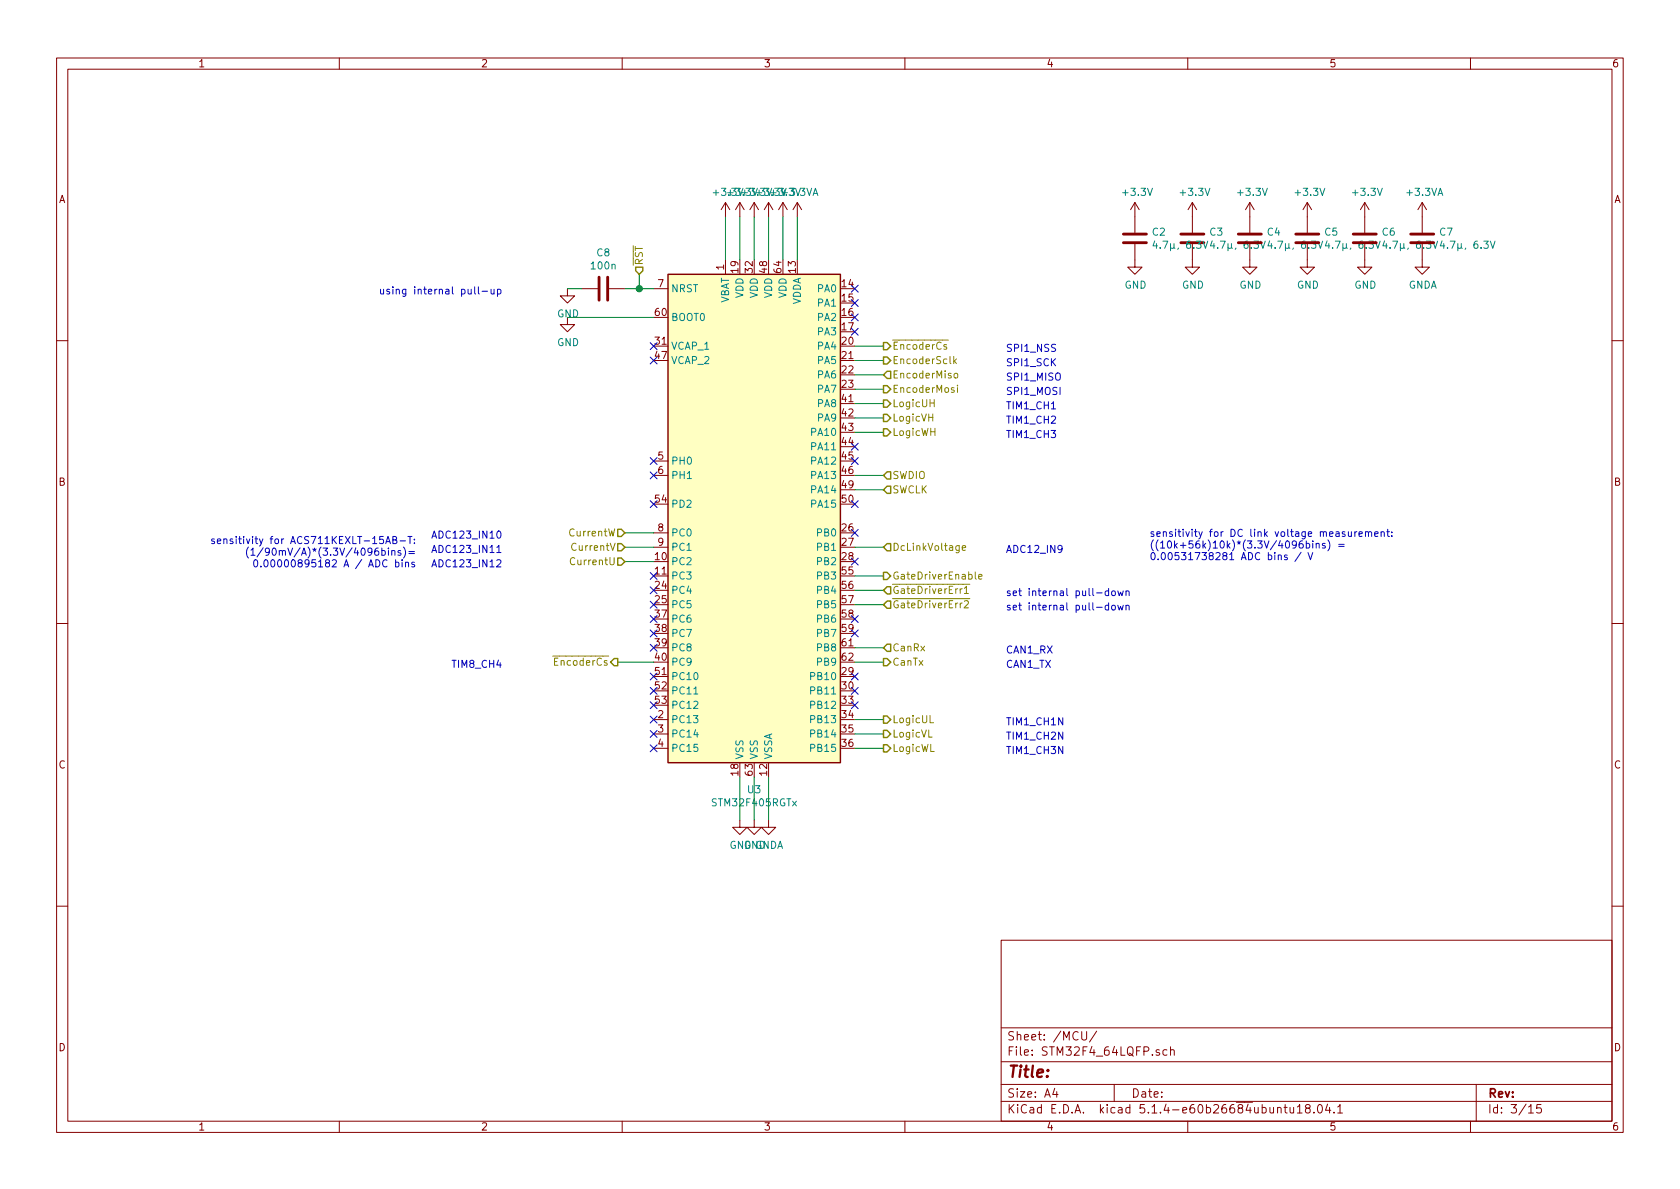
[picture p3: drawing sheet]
EESchema Schematic File Version 4
LIBS:CaroFocIw-cache
EELAYER 30 0
EELAYER END
$Descr A4 11693 8268
encoding utf-8
Sheet 3 15
Title ""
Date ""
Rev ""
Comp ""
Comment1 ""
Comment2 ""
Comment3 ""
Comment4 ""
$EndDescr
$Comp
L MCU_ST_STM32F4:STM32F405RGTx U3
U 1 1
P 5250 3600
F 0 "U3" H 5250 1714 50  0000 C CNN
F 1 "STM32F405RGTx" H 5250 1623 50  0000 C CNN
F 2 "Package_QFP:LQFP-64_10x10mm_P0.5mm" H 4650 1900 50  0001 R CNN
F 3 "http://www.st.com/st-web-ui/static/active/en/resource/technical/document/datasheet/DM00037051.pdf" H 5250 3600 50  0001 C CNN
	1    5250 3600
	1    0    0    -1  
$EndComp
Text HLabel 6150 4500 2    50   Input ~ 0
CanRx
Text HLabel 6150 4600 2    50   Output ~ 0
CanTx
Wire Wire Line
	5950 4600 6150 4600
Wire Wire Line
	5950 4500 6150 4500
Text HLabel 4350 3900 0    50   Input ~ 0
CurrentU
Text HLabel 4350 3800 0    50   Input ~ 0
CurrentV
Text HLabel 4350 3700 0    50   Input ~ 0
CurrentW
Wire Wire Line
	4350 3700 4550 3700
Wire Wire Line
	4350 3800 4550 3800
Wire Wire Line
	4350 3900 4550 3900
Text HLabel 6150 2800 2    50   Output ~ 0
LogicUH
Text HLabel 6150 2900 2    50   Output ~ 0
LogicVH
Text HLabel 6150 3000 2    50   Output ~ 0
LogicWH
Text HLabel 6150 5000 2    50   Output ~ 0
LogicUL
Text HLabel 6150 5100 2    50   Output ~ 0
LogicVL
Text HLabel 6150 5200 2    50   Output ~ 0
LogicWL
Wire Wire Line
	5950 2800 6150 2800
Wire Wire Line
	5950 2900 6150 2900
Wire Wire Line
	5950 3000 6150 3000
Wire Wire Line
	5950 5000 6150 5000
Wire Wire Line
	5950 5100 6150 5100
Wire Wire Line
	5950 5200 6150 5200
Text HLabel 6150 2500 2    50   Output ~ 0
EncoderSclk
Text HLabel 6150 2600 2    50   Input ~ 0
EncoderMiso
Text HLabel 6150 2700 2    50   Output ~ 0
EncoderMosi
Text HLabel 6150 2400 2    50   Output ~ 0
~EncoderCs
Wire Wire Line
	5950 2400 6150 2400
Wire Wire Line
	5950 2500 6150 2500
Wire Wire Line
	5950 2600 6150 2600
Wire Wire Line
	5950 2700 6150 2700
$Comp
L power:GND #PWR036
U 1 1
P 3950 2200
F 0 "#PWR036" H 3950 1950 50  0001 C CNN
F 1 "GND" H 3955 2027 50  0000 C CNN
F 2 "" H 3950 2200 50  0001 C CNN
F 3 "" H 3950 2200 50  0001 C CNN
	1    3950 2200
	1    0    0    -1  
$EndComp
$Comp
L Device:C C8
U 1 1
P 4200 2000
F 0 "C8" V 3948 2000 50  0000 C CNN
F 1 "100n" V 4039 2000 50  0000 C CNN
F 2 "Capacitor_SMD:C_0603_1608Metric" H 4238 1850 50  0001 C CNN
F 3 "~" H 4200 2000 50  0001 C CNN
	1    4200 2000
	0    1    1    0   
$EndComp
$Comp
L power:GND #PWR035
U 1 1
P 3950 2000
F 0 "#PWR035" H 3950 1750 50  0001 C CNN
F 1 "GND" H 3955 1827 50  0000 C CNN
F 2 "" H 3950 2000 50  0001 C CNN
F 3 "" H 3950 2000 50  0001 C CNN
	1    3950 2000
	1    0    0    -1  
$EndComp
$Comp
L power:+3.3V #PWR017
U 1 1
P 5050 1500
F 0 "#PWR017" H 5050 1350 50  0001 C CNN
F 1 "+3.3V" H 5065 1673 50  0000 C CNN
F 2 "" H 5050 1500 50  0001 C CNN
F 3 "" H 5050 1500 50  0001 C CNN
	1    5050 1500
	1    0    0    -1  
$EndComp
$Comp
L power:+3.3V #PWR018
U 1 1
P 5150 1500
F 0 "#PWR018" H 5150 1350 50  0001 C CNN
F 1 "+3.3V" H 5165 1673 50  0000 C CNN
F 2 "" H 5150 1500 50  0001 C CNN
F 3 "" H 5150 1500 50  0001 C CNN
	1    5150 1500
	1    0    0    -1  
$EndComp
$Comp
L power:+3.3V #PWR019
U 1 1
P 5250 1500
F 0 "#PWR019" H 5250 1350 50  0001 C CNN
F 1 "+3.3V" H 5265 1673 50  0000 C CNN
F 2 "" H 5250 1500 50  0001 C CNN
F 3 "" H 5250 1500 50  0001 C CNN
	1    5250 1500
	1    0    0    -1  
$EndComp
$Comp
L power:+3.3V #PWR020
U 1 1
P 5350 1500
F 0 "#PWR020" H 5350 1350 50  0001 C CNN
F 1 "+3.3V" H 5365 1673 50  0000 C CNN
F 2 "" H 5350 1500 50  0001 C CNN
F 3 "" H 5350 1500 50  0001 C CNN
	1    5350 1500
	1    0    0    -1  
$EndComp
$Comp
L power:+3.3V #PWR021
U 1 1
P 5450 1500
F 0 "#PWR021" H 5450 1350 50  0001 C CNN
F 1 "+3.3V" H 5465 1673 50  0000 C CNN
F 2 "" H 5450 1500 50  0001 C CNN
F 3 "" H 5450 1500 50  0001 C CNN
	1    5450 1500
	1    0    0    -1  
$EndComp
$Comp
L power:GND #PWR037
U 1 1
P 5150 5700
F 0 "#PWR037" H 5150 5450 50  0001 C CNN
F 1 "GND" H 5155 5527 50  0000 C CNN
F 2 "" H 5150 5700 50  0001 C CNN
F 3 "" H 5150 5700 50  0001 C CNN
	1    5150 5700
	1    0    0    -1  
$EndComp
$Comp
L power:GND #PWR038
U 1 1
P 5250 5700
F 0 "#PWR038" H 5250 5450 50  0001 C CNN
F 1 "GND" H 5255 5527 50  0000 C CNN
F 2 "" H 5250 5700 50  0001 C CNN
F 3 "" H 5250 5700 50  0001 C CNN
	1    5250 5700
	1    0    0    -1  
$EndComp
$Comp
L power:GNDA #PWR039
U 1 1
P 5350 5700
F 0 "#PWR039" H 5350 5450 50  0001 C CNN
F 1 "GNDA" H 5355 5527 50  0000 C CNN
F 2 "" H 5350 5700 50  0001 C CNN
F 3 "" H 5350 5700 50  0001 C CNN
	1    5350 5700
	1    0    0    -1  
$EndComp
Wire Wire Line
	5150 5400 5150 5700
Wire Wire Line
	5250 5400 5250 5700
Wire Wire Line
	5350 5400 5350 5700
Text HLabel 6150 4000 2    50   Output ~ 0
GateDriverEnable
Wire Wire Line
	5950 4000 6150 4000
$Comp
L power:GND #PWR029
U 1 1
P 7900 1800
F 0 "#PWR029" H 7900 1550 50  0001 C CNN
F 1 "GND" H 7905 1627 50  0000 C CNN
F 2 "" H 7900 1800 50  0001 C CNN
F 3 "" H 7900 1800 50  0001 C CNN
	1    7900 1800
	1    0    0    -1  
$EndComp
$Comp
L Device:C C2
U 1 1
P 7900 1650
F 0 "C2" H 8015 1696 50  0000 L CNN
F 1 "4.7µ, 6.3V" H 8015 1605 50  0000 L CNN
F 2 "Capacitor_SMD:C_0603_1608Metric" H 7938 1500 50  0001 C CNN
F 3 "~" H 7900 1650 50  0001 C CNN
	1    7900 1650
	1    0    0    -1  
$EndComp
Wire Wire Line
	5050 1500 5050 1800
Wire Wire Line
	5150 1500 5150 1800
Wire Wire Line
	5250 1500 5250 1800
Wire Wire Line
	5350 1500 5350 1800
Wire Wire Line
	5450 1500 5450 1800
Wire Wire Line
	5550 1500 5550 1800
$Comp
L power:+3.3V #PWR023
U 1 1
P 7900 1500
F 0 "#PWR023" H 7900 1350 50  0001 C CNN
F 1 "+3.3V" H 7915 1673 50  0000 C CNN
F 2 "" H 7900 1500 50  0001 C CNN
F 3 "" H 7900 1500 50  0001 C CNN
	1    7900 1500
	1    0    0    -1  
$EndComp
$Comp
L power:GND #PWR030
U 1 1
P 8300 1800
F 0 "#PWR030" H 8300 1550 50  0001 C CNN
F 1 "GND" H 8305 1627 50  0000 C CNN
F 2 "" H 8300 1800 50  0001 C CNN
F 3 "" H 8300 1800 50  0001 C CNN
	1    8300 1800
	1    0    0    -1  
$EndComp
$Comp
L Device:C C3
U 1 1
P 8300 1650
F 0 "C3" H 8415 1696 50  0000 L CNN
F 1 "4.7µ, 6.3V" H 8415 1605 50  0000 L CNN
F 2 "Capacitor_SMD:C_0603_1608Metric" H 8338 1500 50  0001 C CNN
F 3 "~" H 8300 1650 50  0001 C CNN
	1    8300 1650
	1    0    0    -1  
$EndComp
$Comp
L power:+3.3V #PWR024
U 1 1
P 8300 1500
F 0 "#PWR024" H 8300 1350 50  0001 C CNN
F 1 "+3.3V" H 8315 1673 50  0000 C CNN
F 2 "" H 8300 1500 50  0001 C CNN
F 3 "" H 8300 1500 50  0001 C CNN
	1    8300 1500
	1    0    0    -1  
$EndComp
$Comp
L power:GND #PWR031
U 1 1
P 8700 1800
F 0 "#PWR031" H 8700 1550 50  0001 C CNN
F 1 "GND" H 8705 1627 50  0000 C CNN
F 2 "" H 8700 1800 50  0001 C CNN
F 3 "" H 8700 1800 50  0001 C CNN
	1    8700 1800
	1    0    0    -1  
$EndComp
$Comp
L Device:C C4
U 1 1
P 8700 1650
F 0 "C4" H 8815 1696 50  0000 L CNN
F 1 "4.7µ, 6.3V" H 8815 1605 50  0000 L CNN
F 2 "Capacitor_SMD:C_0603_1608Metric" H 8738 1500 50  0001 C CNN
F 3 "~" H 8700 1650 50  0001 C CNN
	1    8700 1650
	1    0    0    -1  
$EndComp
$Comp
L power:+3.3V #PWR025
U 1 1
P 8700 1500
F 0 "#PWR025" H 8700 1350 50  0001 C CNN
F 1 "+3.3V" H 8715 1673 50  0000 C CNN
F 2 "" H 8700 1500 50  0001 C CNN
F 3 "" H 8700 1500 50  0001 C CNN
	1    8700 1500
	1    0    0    -1  
$EndComp
$Comp
L power:GND #PWR032
U 1 1
P 9100 1800
F 0 "#PWR032" H 9100 1550 50  0001 C CNN
F 1 "GND" H 9105 1627 50  0000 C CNN
F 2 "" H 9100 1800 50  0001 C CNN
F 3 "" H 9100 1800 50  0001 C CNN
	1    9100 1800
	1    0    0    -1  
$EndComp
$Comp
L Device:C C5
U 1 1
P 9100 1650
F 0 "C5" H 9215 1696 50  0000 L CNN
F 1 "4.7µ, 6.3V" H 9215 1605 50  0000 L CNN
F 2 "Capacitor_SMD:C_0603_1608Metric" H 9138 1500 50  0001 C CNN
F 3 "~" H 9100 1650 50  0001 C CNN
	1    9100 1650
	1    0    0    -1  
$EndComp
$Comp
L power:+3.3V #PWR026
U 1 1
P 9100 1500
F 0 "#PWR026" H 9100 1350 50  0001 C CNN
F 1 "+3.3V" H 9115 1673 50  0000 C CNN
F 2 "" H 9100 1500 50  0001 C CNN
F 3 "" H 9100 1500 50  0001 C CNN
	1    9100 1500
	1    0    0    -1  
$EndComp
$Comp
L power:GND #PWR033
U 1 1
P 9500 1800
F 0 "#PWR033" H 9500 1550 50  0001 C CNN
F 1 "GND" H 9505 1627 50  0000 C CNN
F 2 "" H 9500 1800 50  0001 C CNN
F 3 "" H 9500 1800 50  0001 C CNN
	1    9500 1800
	1    0    0    -1  
$EndComp
$Comp
L Device:C C6
U 1 1
P 9500 1650
F 0 "C6" H 9615 1696 50  0000 L CNN
F 1 "4.7µ, 6.3V" H 9615 1605 50  0000 L CNN
F 2 "Capacitor_SMD:C_0603_1608Metric" H 9538 1500 50  0001 C CNN
F 3 "~" H 9500 1650 50  0001 C CNN
	1    9500 1650
	1    0    0    -1  
$EndComp
$Comp
L power:+3.3V #PWR027
U 1 1
P 9500 1500
F 0 "#PWR027" H 9500 1350 50  0001 C CNN
F 1 "+3.3V" H 9515 1673 50  0000 C CNN
F 2 "" H 9500 1500 50  0001 C CNN
F 3 "" H 9500 1500 50  0001 C CNN
	1    9500 1500
	1    0    0    -1  
$EndComp
$Comp
L power:+3.3VA #PWR022
U 1 1
P 5550 1500
F 0 "#PWR022" H 5550 1350 50  0001 C CNN
F 1 "+3.3VA" H 5565 1673 50  0000 C CNN
F 2 "" H 5550 1500 50  0001 C CNN
F 3 "" H 5550 1500 50  0001 C CNN
	1    5550 1500
	1    0    0    -1  
$EndComp
$Comp
L Device:C C7
U 1 1
P 9900 1650
F 0 "C7" H 10015 1696 50  0000 L CNN
F 1 "4.7µ, 6.3V" H 10015 1605 50  0000 L CNN
F 2 "Capacitor_SMD:C_0603_1608Metric" H 9938 1500 50  0001 C CNN
F 3 "~" H 9900 1650 50  0001 C CNN
	1    9900 1650
	1    0    0    -1  
$EndComp
$Comp
L power:GNDA #PWR034
U 1 1
P 9900 1800
F 0 "#PWR034" H 9900 1550 50  0001 C CNN
F 1 "GNDA" H 9905 1627 50  0000 C CNN
F 2 "" H 9900 1800 50  0001 C CNN
F 3 "" H 9900 1800 50  0001 C CNN
	1    9900 1800
	1    0    0    -1  
$EndComp
$Comp
L power:+3.3VA #PWR028
U 1 1
P 9900 1500
F 0 "#PWR028" H 9900 1350 50  0001 C CNN
F 1 "+3.3VA" H 9915 1673 50  0000 C CNN
F 2 "" H 9900 1500 50  0001 C CNN
F 3 "" H 9900 1500 50  0001 C CNN
	1    9900 1500
	1    0    0    -1  
$EndComp
Text HLabel 6150 4100 2    50   Input ~ 0
~GateDriverErr1
Text HLabel 6150 4200 2    50   Input ~ 0
~GateDriverErr2
Wire Wire Line
	6150 4100 5950 4100
Wire Wire Line
	6150 4200 5950 4200
Text HLabel 6150 3300 2    50   Input ~ 0
SWDIO
Text HLabel 6150 3400 2    50   Input ~ 0
SWCLK
Text HLabel 4450 1900 1    50   Input ~ 0
~RST
NoConn ~ 4550 3200
NoConn ~ 4550 3300
NoConn ~ 4550 5100
NoConn ~ 4550 5200
NoConn ~ 5950 3900
NoConn ~ 5950 3500
Wire Wire Line
	5950 3300 6150 3300
Wire Wire Line
	5950 3400 6150 3400
Text HLabel 6150 3800 2    50   Input ~ 0
DcLinkVoltage
Wire Wire Line
	5950 3800 6150 3800
NoConn ~ 4550 2400
NoConn ~ 4550 2500
NoConn ~ 4550 3500
NoConn ~ 4550 5000
NoConn ~ 4550 4900
NoConn ~ 4550 4800
NoConn ~ 4550 4700
NoConn ~ 4550 4500
NoConn ~ 4550 4400
NoConn ~ 4550 4300
NoConn ~ 4550 4200
NoConn ~ 4550 4100
NoConn ~ 4550 4000
NoConn ~ 5950 4900
NoConn ~ 5950 4700
NoConn ~ 5950 4400
NoConn ~ 5950 4300
NoConn ~ 5950 4800
NoConn ~ 5950 3700
NoConn ~ 5950 3100
NoConn ~ 5950 3200
NoConn ~ 5950 2300
NoConn ~ 5950 2200
NoConn ~ 5950 2100
NoConn ~ 5950 2000
Wire Wire Line
	4050 2000 3950 2000
Wire Wire Line
	4550 2000 4450 2000
Wire Wire Line
	4550 2200 3950 2200
Wire Wire Line
	4450 1900 4450 2000
Connection ~ 4450 2000
Wire Wire Line
	4450 2000 4350 2000
Text Notes 7000 4150 0    50   ~ 0
set internal pull-down
Text Notes 7000 4250 0    50   ~ 0
set internal pull-down
Text Notes 7000 5050 0    50   ~ 0
TIM1_CH1N
Text Notes 7000 5150 0    50   ~ 0
TIM1_CH2N
Text Notes 7000 5250 0    50   ~ 0
TIM1_CH3N
Text Notes 7000 4550 0    50   ~ 0
CAN1_RX
Text Notes 7000 4650 0    50   ~ 0
CAN1_TX
Text Notes 3500 3750 2    50   ~ 0
ADC123_IN10
Text Notes 3500 3850 2    50   ~ 0
ADC123_IN11
Text Notes 3500 3950 2    50   ~ 0
ADC123_IN12
Text Notes 7000 2450 0    50   ~ 0
SPI1_NSS
Text Notes 7000 2550 0    50   ~ 0
SPI1_SCK
Text Notes 7000 2650 0    50   ~ 0
SPI1_MISO
Text Notes 7000 2750 0    50   ~ 0
SPI1_MOSI
Text Notes 7000 2850 0    50   ~ 0
TIM1_CH1
Text Notes 7000 2950 0    50   ~ 0
TIM1_CH2
Text Notes 7000 3050 0    50   ~ 0
TIM1_CH3
Text Notes 7000 3850 0    50   ~ 0
ADC12_IN9
Text Notes 3500 2050 2    50   ~ 0
using internal pull-up
Text Notes 2900 3950 2    50   ~ 0
sensitivity for ACS711KEXLT-15AB-T:\n(1/90mV/A)*(3.3V/4096bins)=\n0.00000895182 A / ADC bins
Text Notes 8000 3900 0    50   ~ 0
sensitivity for DC link voltage measurement:\n((10k+56k)10k)*(3.3V/4096bins) =\n0.00531738281 ADC bins / V
Text HLabel 4300 4600 0    50   Output ~ 0
~EncoderCs
Wire Wire Line
	4300 4600 4550 4600
Text Notes 3500 4650 2    50   ~ 0
TIM8_CH4
$EndSCHEMATC
